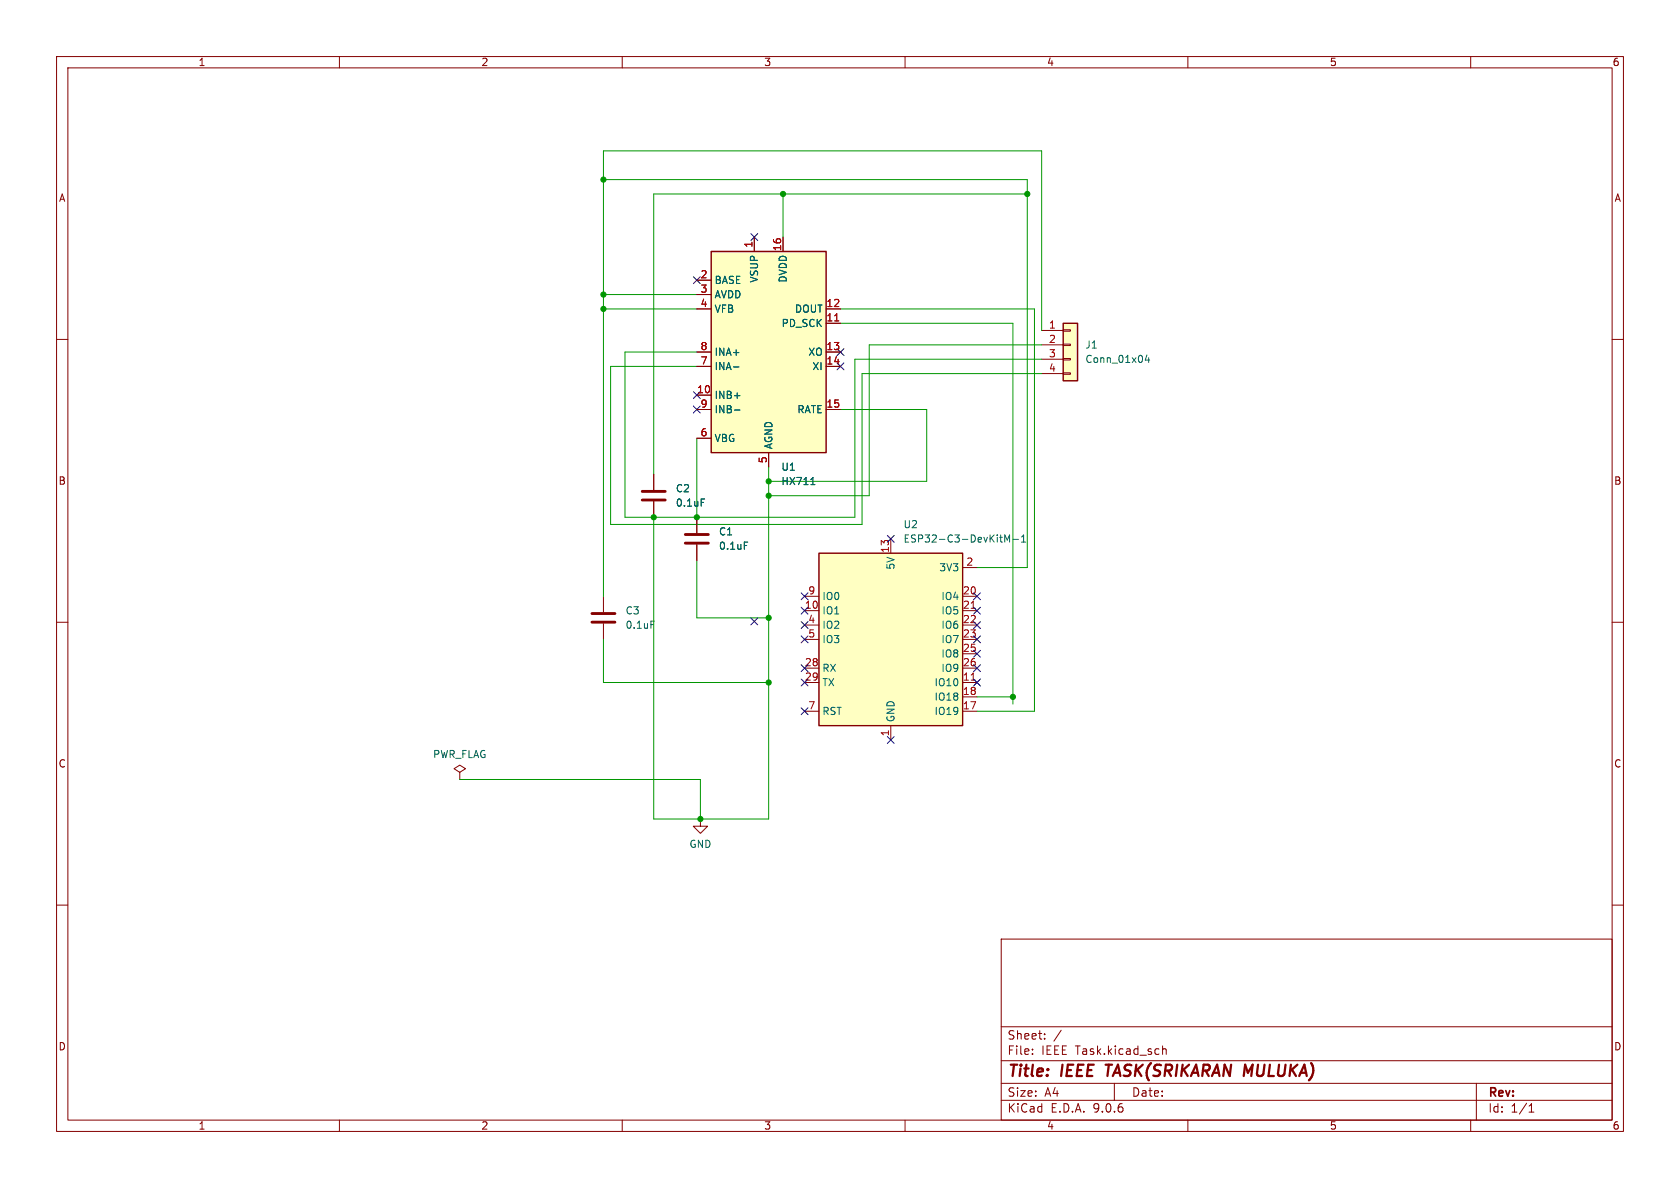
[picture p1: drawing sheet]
<svg xmlns="http://www.w3.org/2000/svg" width="297mm" height="210mm" viewBox="0 0 297 210" stroke-linecap="round" stroke-linejoin="round" font-family="sans-serif">
<g fill="none" stroke="#840000" stroke-width=".18">
<path d="M10 10h277v190h-277zM12 12h273v186h-273zM60 10v2M110 10v2M160 10v2M210 10v2M260 10v2M10 60h2M285 60h2M10 110h2M285 110h2M10 160h2"/>
<path d="M177 166h108v32h-108zM285 160h2M60 198v2M110 198v2M160 198v2M177 194.5h108M177 191.5h108M177 187.5h108M177 181.5h108M182.5 186.3v.1M182.5 185.5v.1M184.7 183.6v.1"/>
<path d="M184.7 182.8v.1M187.6 182.1l-1.3 2M197 191.5v3M205.5 184.9v1.5M205.5 185.5l.2-.1 .4 .1 .1 .9M210 198v2M260 198v2M261 191.5v6.5M270.3 196.6h.9M270.3 195.5l.4-.4v1.5"/>
</g>
<path d="M195.5 188.2h1.1M196 188.2l-.2 2" fill="none" stroke="#840000" stroke-width=".4"/>
<path d="M125.7 44.5h20.3v35.5h-20.3z" fill="#ffffc2"/>
<path d="M125.7 44.5h20.3v35.5h-20.3z" fill="none" stroke="#840000" stroke-width=".25"/>
<g fill="none" stroke="#840000" stroke-width=".18">
<path d="M123.2 49.5h2.5M123.2 52.1h2.5M123.2 54.6h2.5M133.3 41.9v2.6M138.4 41.9v2.6M146 54.6h2.6M146 57.2h2.6M123.2 62.2h2.5M123.2 64.8h2.5M123.2 69.9h2.5M123.2 72.4h2.5M123.2 77.5h2.5"/>
<path d="M146 62.2h2.6M146 64.8h2.6M146 72.4h2.6M135.9 80v2.6M106.7 105.4v2.8M106.7 110.2v2.8M123.8 144.8v1.3h1.3l-1.3 1.2-1.2-1.2h1.2M123.8 144.8h.1"/>
</g>
<path d="M129.7 64.9h.9M129.8 69.9h1M129.8 72.5h1M143.3 85.7h.8M115.1 109.8h.6" fill="none" stroke="#006464" stroke-width=".18"/>
<path d="M147.6 56.7h.7" fill="none" stroke="#a90000" stroke-width=".18"/>
<path d="M104.6 108.5h4.1M104.6 110h4.1" fill="none" stroke="#840000" stroke-width=".51"/>
<path d="M144.8 97.8h25.4v30.5h-25.4z" fill="#ffffc2"/>
<path d="M144.8 97.8h25.4v30.5h-25.4z" fill="none" stroke="#840000" stroke-width=".25"/>
<g fill="none" stroke="#840000" stroke-width=".18">
<path d="M115.6 83.8v2.8M115.6 88.6v2.8M123.2 91.4v2.8M123.2 96.3v2.8M157.5 95.3v2.5M142.2 105.4h2.6M142.2 108h2.6M142.2 110.5h2.6M142.2 113h2.6M142.2 118.1h2.6M170.2 105.4h2.5M170.2 108h2.5"/>
<path d="M170.2 110.5h2.5M170.2 113h2.5M170.2 118.1h2.5M170.2 100.3h2.5M170.2 115.6h2.5M81.3 136.5l1-.6-1-.6-1 .6 1 .6v1.3M81.3 137.8h.1M142.2 120.7h2.6M142.2 125.7h2.6M157.5 128.3v2.5M170.2 120.7h2.5M170.2 125.7h2.5"/>
<path d="M170.2 123.2h2.5"/>
</g>
<path d="M171.7 107.5h.7M171.7 120.2h.7" fill="none" stroke="#a90000" stroke-width=".18"/>
<path d="M124 88.2h.6M131.6 95.8h.6M176.7 95h.5M177.1 95.8h.1M177.6 95.8v-1.2l.5 .9 .4-.9v1.2M179.1 95.3h1M180.6 95.8h.7M180.6 94.9l.4-.3v1.2" fill="none" stroke="#006464" stroke-width=".18"/>
<path d="M113.5 86.9h4.1M113.5 88.4h4.1M121.2 94.5h4M121.2 96h4" fill="none" stroke="#840000" stroke-width=".51"/>
<path d="M188 57.2h2.5v10.1h-2.5z" fill="#ffffc2"/>
<path d="M188 57.2h2.5v10.1h-2.5z" fill="none" stroke="#840000" stroke-width=".25"/>
<g fill="none" stroke="#840000" stroke-width=".18">
<path d="M123.2 49.5h2.5M123.2 52.1h2.5M123.2 54.6h2.5M133.3 41.9v2.6M138.4 41.9v2.6M146 54.6h2.6M146 57.2h2.6M184.1 58.4h3.9M188 58.3h1.2v.2h-1.2zM123.2 62.2h2.5M123.2 64.8h2.5M123.2 69.9h2.5"/>
<path d="M123.2 72.4h2.5M123.2 77.5h2.5M146 62.2h2.6M146 64.8h2.6M146 72.4h2.6M184.1 61h3.9M184.1 63.5h3.9M184.1 66h3.9M188 60.8h1.2v.3h-1.2zM188 63.4h1.2v.2h-1.2zM188 65.9h1.2v.3h-1.2zM115.6 83.8v2.8"/>
<path d="M115.6 88.6v2.8M123.2 91.4v2.8M123.2 96.3v2.8M135.9 80v2.6"/>
</g>
<path d="M129.7 64.9h.9M129.8 69.9h1M129.8 72.5h1M202.8 62.7l-.3 1h.8M203.1 63.2v.9M124 88.2h.6M131.6 95.8h.6M143.3 85.7h.8" fill="none" stroke="#006464" stroke-width=".18"/>
<g fill="none" stroke="#009600" stroke-width=".18">
<path d="M106.7 31.8h74.9v68.5h-8.9M138.4 34.3v7.6M181.6 34.3h-66v49.5M106.7 52.1h16.5M106.7 54.6h16.5M148.6 57.2h30.5v67.3M148.6 54.6h34.3v71.1h-10.2M184.1 58.4v-31.7h-77.4v78.7M123.2 64.8h-15.3v27.9h44.5v-26.7h31.7M123.2 62.2h-12.7v29.2h40.6v-27.9h33M123.2 77.5v13.9M148.6 72.4h15.2v12.7h-27.9"/>
<path d="M184.1 61h-30.4v26.6h-17.8M123.2 99.1v10.1h12.7M135.9 82.6v62.2h-20.3v-53.4M106.7 113v7.7h29.2M81.3 137.8h42.5v7M172.7 123.2h6.4"/>
</g>
<g fill="none" stroke="#000084" stroke-width=".18">
<path d="M122.6 48.9l1.2 1.2M123.8 48.9l-1.2 1.2M132.7 41.3l1.3 1.2M134 41.3l-1.3 1.2M122.6 71.8l1.2 1.2M122.6 69.2l1.2 1.3M123.8 71.8l-1.2 1.2M123.8 69.2l-1.2 1.3M148 64.2l1.2 1.2M148 61.6l1.2 1.2M149.2 64.2l-1.2 1.2M149.2 61.6l-1.2 1.2"/>
<path d="M156.9 94.6l1.2 1.3M158.1 94.6l-1.2 1.3M132.7 109.2l1.3 1.3M134 109.2l-1.3 1.3M141.6 117.5l1.2 1.2M141.6 112.4l1.2 1.2M141.6 109.9l1.2 1.2M141.6 107.3l1.2 1.3M141.6 104.8l1.2 1.2M142.8 117.5l-1.2 1.2M142.8 112.4l-1.2 1.2M142.8 109.9l-1.2 1.2"/>
<path d="M142.8 107.3l-1.2 1.3M142.8 104.8l-1.2 1.2M172.1 115l1.2 1.2M172.1 117.5l1.2 1.2M172.1 109.9l1.2 1.2M172.1 107.3l1.2 1.3M172.1 104.8l1.2 1.2M172.1 112.4l1.2 1.2M173.3 115l-1.2 1.2M173.3 117.5l-1.2 1.2M173.3 109.9l-1.2 1.2M173.3 107.3l-1.2 1.3"/>
<path d="M173.3 104.8l-1.2 1.2M173.3 112.4l-1.2 1.2M141.6 120l1.2 1.3M141.6 125.1l1.2 1.2M142.8 120l-1.2 1.3M142.8 125.1l-1.2 1.2M156.9 130.2l1.2 1.2M158.1 130.2l-1.2 1.2M172.1 120l1.2 1.3M173.3 120l-1.2 1.3"/>
</g>
<path d="M147.6 56.7h.7" fill="none" stroke="#a90000" stroke-width=".18"/>
<g fill="#009600" stroke="#009600" stroke-width=".18">
<circle cx="106.7" cy="52.1" r=".46"/>
<circle cx="106.7" cy="54.6" r=".46"/>
<circle cx="106.7" cy="31.8" r=".46"/>
<circle cx="138.4" cy="34.3" r=".46"/>
<circle cx="115.6" cy="91.4" r=".46"/>
<circle cx="123.2" cy="91.4" r=".46"/>
<circle cx="181.6" cy="34.3" r=".46"/>
<circle cx="135.9" cy="109.2" r=".46"/>
<circle cx="179.1" cy="123.2" r=".46"/>
<circle cx="135.9" cy="87.6" r=".46"/>
<circle cx="135.9" cy="85.1" r=".46"/>
<circle cx="135.9" cy="120.7" r=".46"/>
<circle cx="123.8" cy="144.8" r=".46"/>
</g>
<g font-size="2.8" fill="#840000">
<text x="178" y="190.9">Title:</text>
<text x="187.7" y="190.9">IEEE</text>
<text x="196.4" y="190.9">TASK(SRIKARAN MULUKA)</text>
</g>
<g font-size="2.1" fill="#840000">
<text x="178" y="184">Sheet:</text>
<text x="178" y="186.7">File:</text>
<text x="184.1" y="186.7">IEEE Task.kicad_sch</text>
<text x="178" y="196.9">KiCad</text>
<text x="178" y="194.1">Size:</text>
<text x="184.7" y="194.1">A4</text>
<text x="185.7" y="196.9">E.D.A.</text>
<text x="193.3" y="196.9">9.0.6</text>
<text x="200" y="194.1">Date:</text>
<text x="263" y="194.3">Rev:</text>
<text x="263" y="196.9">Id:</text>
<text x="267.1" y="196.9">1/1</text>
</g>
<g font-size="1.8" fill="#840000">
<text x="35" y="11.9">1</text>
<text x="85" y="11.9">2</text>
<text x="135" y="11.9">3</text>
<text x="185" y="11.9">4</text>
<text x="235" y="11.9">5</text>
<text x="285" y="11.9">6</text>
<text x="10.3" y="35.9">A</text>
<text x="285.3" y="35.9">A</text>
<text x="10.3" y="85.9">B</text>
<text x="285.3" y="85.9">B</text>
<text x="10.3" y="135.9">C</text>
<text x="285.3" y="135.9">C</text>
<text x="10.3" y="185.9">D</text>
<text x="285.3" y="185.9">D</text>
<text x="35" y="199.9">1</text>
<text x="85" y="199.9">2</text>
<text x="135" y="199.9">3</text>
<text x="185" y="199.9">4</text>
<text x="235" y="199.9">5</text>
<text x="285" y="199.9">6</text>
</g>
<g font-size="1.8" fill="#a90000">
<text x="133.1" y="43.9" transform="rotate(-90 133.1 43.9)">1</text>
<text x="138.2" y="44.5" transform="rotate(-90 138.2 44.5)">16</text>
<text x="123.8" y="49.3">2</text>
<text x="123.8" y="51.8">3</text>
<text x="123.8" y="54.4">4</text>
<text x="146" y="54.4">12</text>
<text x="146" y="56.9">11</text>
<text x="185.3" y="58.2">1</text>
<text x="123.8" y="62">8</text>
<text x="123.8" y="64.5">7</text>
<text x="146" y="62">13</text>
<text x="146" y="64.5">14</text>
<text x="185.3" y="60.7">2</text>
<text x="185.3" y="63.2">3</text>
<text x="185.3" y="65.8">4</text>
<text x="123.1" y="69.6">10</text>
<text x="123.8" y="72.1">9</text>
<text x="123.8" y="77.2">6</text>
<text x="146" y="72.1">15</text>
<text x="135.6" y="82" transform="rotate(-90 135.6 82)">5</text>
<text x="157.2" y="97.8" transform="rotate(-90 157.2 97.8)">13</text>
<text x="170.7" y="100.1">2</text>
<text x="142.2" y="107.7">10</text>
<text x="142.8" y="105.2">9</text>
<text x="170.1" y="105.2">20</text>
<text x="170.1" y="107.7">21</text>
<text x="142.8" y="110.2">4</text>
<text x="142.8" y="112.8">5</text>
<text x="170.1" y="110.2">22</text>
<text x="170.1" y="112.8">23</text>
<text x="142.2" y="117.9">28</text>
<text x="170.1" y="115.3">25</text>
<text x="170.1" y="117.9">26</text>
<text x="142.2" y="120.4">29</text>
<text x="142.8" y="125.5">7</text>
<text x="170.1" y="120.4">11</text>
<text x="170.1" y="122.9">18</text>
<text x="170.1" y="125.5">17</text>
<text x="157.2" y="130.2" transform="rotate(-90 157.2 130.2)">1</text>
</g>
<g font-size="1.8" fill="#006464">
<text x="126.2" y="50.4">BASE</text>
<text x="126.2" y="52.9">AVDD</text>
<text x="134.2" y="50.1" transform="rotate(-90 134.2 50.1)">VSUP</text>
<text x="139.3" y="50.1" transform="rotate(-90 139.3 50.1)">DVDD</text>
<text x="126.2" y="55.5">VFB</text>
<text x="138.1" y="58">PD_SCK</text>
<text x="140.4" y="55.5">DOUT</text>
<text x="126.2" y="63.1">INA+</text>
<text x="126.2" y="65.6">INA-</text>
<text x="142.8" y="63.1">XO</text>
<text x="143.5" y="65.6">XI</text>
<text x="191.8" y="61.8">J1</text>
<text x="191.8" y="64.4">Conn_01x04</text>
<text x="126.2" y="70.7">INB+</text>
<text x="126.2" y="73.3">INB-</text>
<text x="140.9" y="73.3">RATE</text>
<text x="126.2" y="78.3">VBG</text>
<text x="136.8" y="79.5" transform="rotate(-90 136.8 79.5)">AGND</text>
<text x="138" y="83.4">U1</text>
<text x="119.4" y="87.2">C2</text>
<text x="119.4" y="89.8">0.1uF</text>
<text x="138" y="86">HX711</text>
<text x="127" y="94.8">C1</text>
<text x="159.6" y="93.6">U2</text>
<text x="127" y="97.4">0.1uF</text>
<text x="158.3" y="100.8" transform="rotate(-90 158.3 100.8)">5V</text>
<text x="159.6" y="96.1">ESP32-C3-DevKitM-1</text>
<text x="166" y="101.2">3V3</text>
<text x="145.3" y="106.3">IO0</text>
<text x="166.3" y="106.3">IO4</text>
<text x="110.5" y="108.8">C3</text>
<text x="110.5" y="111.4">0.1uF</text>
<text x="145.3" y="108.8">IO1</text>
<text x="145.3" y="111.4">IO2</text>
<text x="145.3" y="113.9">IO3</text>
<text x="166.3" y="108.8">IO5</text>
<text x="166.3" y="111.4">IO6</text>
<text x="166.3" y="113.9">IO7</text>
<text x="145.3" y="119">RX</text>
<text x="166.3" y="116.4">IO8</text>
<text x="166.3" y="119">IO9</text>
<text x="145.3" y="121.5">TX</text>
<text x="165.1" y="121.5">IO10</text>
<text x="165.1" y="124.1">IO18</text>
<text x="145.3" y="126.6">RST</text>
<text x="158.3" y="127.8" transform="rotate(-90 158.3 127.8)">GND</text>
<text x="165.1" y="126.6">IO19</text>
<text x="76.5" y="134.2">PWR_FLAG</text>
<text x="121.8" y="150.1">GND</text>
</g>
</svg>
